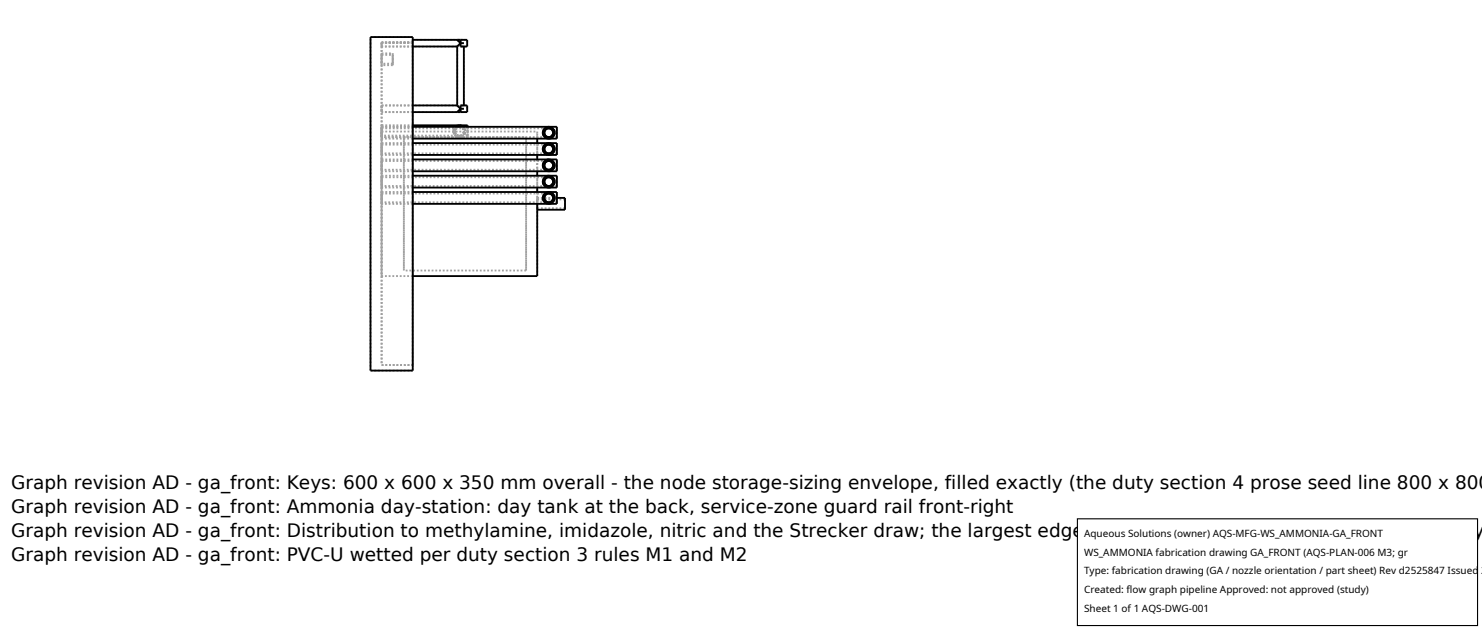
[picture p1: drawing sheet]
<svg xmlns="http://www.w3.org/2000/svg" width="212mm" height="90mm" viewBox="0 0 212 90" stroke-linecap="round" stroke-linejoin="round" font-family="sans-serif">
<g fill="none" stroke="#a0a0a0" stroke-width=".26" stroke-dasharray=".3 .3" stroke-linecap="butt">
<path d="M52.9 5.3h6M54.5 6.1h4.4M54.5 6.1v46M54.5 6.1v.5M54.5 6.6v-.5M54.5 17.9v1.7M54.5 19.6v-1.7M54.5 15.1v.9M54.5 16v-.9M54.5 18.8v20.6M54.5 7.6v1.7M54.5 9.3v-1.7"/>
<path d="M54.5 18.1v1.7M54.5 19.8v-1.7M54.5 17.9h4.4M54.5 15.1h10.8M54.5 15.1h4.4M54.5 18.8h22.2M54.5 7.6h1.6M54.5 18.1h4.4M54.5 18.1v1.3M54.5 19.4v-1.3M54.5 18.1h12.3M54.5 7.8v1.3"/>
<path d="M54.5 9.1v-1.3M54.5 7.8h1.6M54.5 18.3v1.3M54.5 19.6v-1.3M54.5 18.3h25M56.1 7.6v1.7M56.1 9.3v-1.7M56.1 7.8v1.3M56.1 9.1v-1.3M56.1 9.3h-1.6M56.1 9.1h-1.6M57.7 19.6v19"/>
<path d="M57.7 19.6h17.4M58.9 5.7v.4M58.9 6.1v-.4M58.9 6.1h-4.4M58.9 5.7h6.4M58.9 6.6h-4.4M58.9 16h-4.4M58.9 19.8h-4.4M64.8 18.7l.1 .4 .3 .4M64.9 19.2l-.1-.4 .1-.5M65 18.7l.2 .5M65.2 18l-.3 .3-.1 .4"/>
<path d="M65.2 19.2h-.3M65.2 18.3l-.2 .4M65.2 18.3h-.3M65.2 19.2l-.2-.5 .2-.4M65.3 5.7l.5 .5M65.3 6.6l.5-.4M65.3 15.1l.5 .4M65.3 5.7h.5M65.3 16l.5-.5M65.3 5.7h1M65.3 16h.5M65.3 6.6h-10.8"/>
<path d="M65.3 6.6v8.5M65.3 16h-10.8M65.6 17.9l.6 .2 .3 .6-.2 .6-.7 .3-.6-.3-.2-.5 .2-.6 .3-.2 .3-.1M65.6 18.1l.4 .2 .2 .4-.1 .5-.5 .2-.4-.2-.2-.5 .2-.4 .4-.2M65.6 18.1l.5 .2 .1 .4-.1 .5-.5 .2-.4-.2-.2-.4 .2-.5 .4-.2M65.8 6.2l-.5 .4M65.8 6.2l-.5-.5M65.8 5.7h-.5M65.8 6.2v-.5M65.8 15.1h.5M65.8 6.6h.5M65.8 6.6v-.4"/>
<path d="M65.8 15.5v-.4M65.8 15.5l-.5-.4M65.8 5.7v.5M65.8 6.2v.4M65.8 15.1v.4M65.8 15.5l-.5 .5M65.8 5.7h.9M65.8 6.6h.9M65.8 15.1h.9M65.8 15.5v.5M65.8 16v-.5M65.8 16h.9"/>
<path d="M65.8 16h-.5M66.1 19.5h-.9M66.1 18h-.9M66.1 18a.85 .85 0 0 1 0 1.5M66.1 19.5l-.5 .1-.4-.1M66.1 18.3l.1 .4-.1 .5M66.3 15.1h-.5M66.3 6.6h-.5M66.3 6.2h-.5M66.3 15.5h-.5M66.3 16h-1M66.3 6.6v8.5"/>
<path d="M66.3 19.2l.2-.4-.2-.5M66.3 19.2h-.2M66.3 18.3h-.2M66.3 18.3l.2 .4-.2 .5M66.7 6.6v-.9M66.7 16v-.9M66.8 18.1v1.5M66.8 19.6v-1.7M66.8 18.1v1.3M66.8 19.4v-1.3M66.8 19.6h-12.3M66.8 19.4h-12.3"/>
<path d="M75.1 19.6v19M76.7 18.8v1M77.5 19l.1-.5 .3-.3M77.5 18.8v.2M77.6 19.3v.1M77.6 18.5v.2M77.6 18.5l-.1 .4 .1 .5M77.7 19l.2-.5M77.9 19.7l-.3-.3-.1-.4M77.9 19.7l.4 .1 .5-.1M77.9 18.5h-.3M77.9 19.4l-.2-.4"/>
<path d="M77.9 19.4h-.3M77.9 18.5l-.2 .4 .2 .5M78.4 18.1l-.5 .1M78.4 18.3h-.1M78.8 18.2h-.9M78.8 19.7h-.9M78.8 19.7a.85 .85 0 0 0 0-1.5M78.8 18.2l-.4-.1M78.8 19.4l.2-.4-.2-.5M79.1 18.5h-.3M79.1 19.4h-.3M79.1 19.4l.1-.4-.1-.5"/>
<path d="M79.2 19.1v.1M79.5 19.8v-1.7M79.5 18.3v1.3M79.5 19.6v-1.3M79.5 19.6h-25M54.5 39.4v-20.6M54.5 27.4v1.7M54.5 29.1v-1.7M54.5 25.1v1.7M54.5 26.8v-1.7M54.5 22.8v1.7M54.5 24.5v-1.7"/>
<path d="M54.5 20.4v1.7M54.5 22.1v-1.7M54.5 27.4h4.4M54.5 25.1h4.4M54.5 22.8h4.4M54.5 20.4h4.4M54.5 27.6v1.3M54.5 28.9v-1.3M54.5 27.6h25M54.5 25.3v1.3M54.5 26.6v-1.3M54.5 25.3h25"/>
<path d="M54.5 23v1.2M54.5 24.2v-1.2M54.5 23h25M54.5 20.7v1.2M54.5 21.9v-1.2M54.5 20.7h25M57.7 38.6v-19M58.9 39.4h-4.4M58.9 29.1h-4.4M58.9 26.8h-4.4M58.9 24.5h-4.4M58.9 22.1h-4.4"/>
<path d="M75.1 38.6v-19M75.1 38.6h-17.4M76.7 20.4v1.7M76.7 22.8v1.7M76.7 25.1v1.7M76.7 27.4v1.7M76.7 39.4v-20.6M76.7 28.3v1.6M76.7 29.9v-1.6M76.7 28.3h2.8M76.7 28.5v1.2M76.7 29.7v-1.2"/>
<path d="M76.7 28.5h4M77.5 28.3l.1-.4 .3-.4M77.5 25.9l.1-.4 .3-.3M77.5 23.6l.1-.4 .3-.3M77.5 21.3l.1-.4 .3-.3M77.5 28.1v.2M77.5 25.8v.2M77.5 23.5v.2M77.5 21.2v.1M77.5 23.7v.1M77.6 28.5v.1M77.6 21.5v.1"/>
<path d="M77.6 28.6v.1M77.6 26.3v.1M77.6 21.6v.1M77.6 27.8v.2M77.6 25.5v.2M77.6 23.2v.2M77.6 20.8v.2M77.6 27.8l-.1 .4 .1 .5M77.6 25.5l-.1 .4 .1 .5M77.6 23.2l-.1 .4 .1 .4M77.6 20.8l-.1 .5 .1 .4M77.7 28.3l.2-.5"/>
<path d="M77.7 25.9l.2-.4M77.7 23.6l.2-.4M77.7 21.3l.2-.5M77.9 29l-.3-.3-.1-.4M77.9 26.7l-.3-.4-.1-.4M77.9 24.3l-.3-.3-.1-.4M77.9 22l-.3-.3-.1-.4M77.9 29l.5 .1 .4-.1M77.9 26.7l.4 .1 .5-.1M77.9 24.3l.4 .2 .5-.2M77.9 22l.4 .1 .5-.1M77.9 27.8h-.3"/>
<path d="M77.9 28.7l-.2-.4M77.9 28.7h-.3M77.9 25.5h-.3M77.9 26.4l-.2-.5M77.9 26.4h-.3M77.9 23.2h-.3M77.9 24l-.2-.4M77.9 24h-.3M77.9 20.8h-.3M77.9 21.7l-.2-.4M77.9 21.7h-.3M77.9 27.8l-.2 .5 .2 .4"/>
<path d="M77.9 25.5l-.2 .4 .2 .5M77.9 23.2l-.2 .4 .2 .4M77.9 20.8l-.2 .5 .2 .4M78.4 27.4l-.5 .1M78.4 25.1l-.5 .1M78.4 22.8l-.5 .1M78.4 20.4l-.5 .2M78.4 27.6h-.1M78.4 25.3h-.1M78.4 23h-.1M78.4 20.7h-.1M78.8 27.5h-.9"/>
<path d="M78.8 29h-.9M78.8 29a.85 .85 0 0 0 0-1.5M78.8 25.2h-.9M78.8 26.7h-.9M78.8 26.7a.85 .85 0 0 0 0-1.5M78.8 22.9h-.9M78.8 24.3h-.9M78.8 24.3a.85 .85 0 0 0 0-1.4M78.8 20.6h-.9M78.8 22h-.9M78.8 22a.85 .85 0 0 0 0-1.4M78.8 27.5l-.4-.1"/>
<path d="M78.8 25.2l-.4-.1M78.8 22.9l-.4-.1M78.8 20.6l-.4-.2M78.8 28.7l.2-.4-.2-.5M78.8 26.4l.2-.5-.2-.4M78.8 24l.2-.4-.2-.4M78.8 21.7l.2-.4-.2-.5M78.8 26.4l.2-.4-.2-.5M79.1 27.8h-.3M79.1 28.7h-.3M79.1 25.5h-.3M79.1 26.4h-.3"/>
<path d="M79.1 23.2h-.3M79.1 24h-.3M79.1 20.8h-.3M79.1 21.7h-.3M79.1 28.7l.1-.4-.1-.5M79.1 26.4l.1-.4-.1-.5M79.1 24l.1-.4-.1-.4M79.1 21.7l.1-.4-.1-.5M79.1 21.6v.1M79.2 28.4v.1M79.2 26.1v.1M79.5 29.1v-1.7"/>
<path d="M79.5 26.8v-1.7M79.5 24.5v-1.7M79.5 22.1v-1.7M79.5 27.6v1.3M79.5 28.9v-1.3M79.5 25.3v1.3M79.5 26.6v-1.3M79.5 23v1.2M79.5 24.2v-1.2M79.5 20.7v1.2M79.5 21.9v-1.2M79.5 28.9h-25"/>
<path d="M79.5 26.6h-25M79.5 24.2h-25M79.5 21.9h-25M80.7 29.9v-1.6M80.7 28.5v1.2M80.7 29.7v-1.2M80.7 29.7h-4M52.9 52.9h6M52.9 52.9v-47.6M54.5 52.1h4.4M58.9 52.9v-47.6M58.9 52.1v-46"/>
</g>
<g fill="none" stroke="#000" stroke-width=".26">
<path d="M52.9 5.3h6v47.6h-6zM58.9 5.7h7.8v.9h-.9v-.9M58.9 16h7.8v-.9h-.9v.9M58.9 17.9h7.9v.2M58.9 15.1h6.4M58.9 18.1h20.6v1.7h-20.6M58.9 6.6h6.4M65.2 18l.4-.1 .5 .1M65.3 5.7l.5 .5M65.3 15.1l.5 .4M65.3 6.6v8.5M65.8 6.2l-.5 .4"/>
<path d="M65.8 15.5l-.5 .5M65.8 6.2h.5M65.8 15.5h.5M66.3 6.6v8.5M76.7 19.8v.6M77.5 19h.1M77.5 19v.1M77.5 19.1h.1M77.5 19.1l.1 .1M77.6 18.7l-.1 .1M77.6 19.2v.1M77.6 19.4h.1"/>
<path d="M78.3 18.3l-.4 .2-.2 .5 .3 .4 .4 .2 .4-.2 .2-.5-.2-.4-.4-.2M79.1 18.5l.1 .4M79.2 19.2l-.1 .2M79.2 18.9h.1M79.2 18.9v.2M58.9 27.4h20.6v1.7h-20.6M58.9 20.4h20.6v1.7h-20.6M58.9 22.8h20.6v1.7h-20.6M58.9 25.1h20.6v1.7h-20.6M76.7 22.1v.7M76.7 24.5v.6M76.7 26.8v.6"/>
<path d="M76.7 29.1v10.3h-17.8M77.5 28.3v.1M77.5 26h.1M77.5 23.7h.1M77.5 21.3v.1M77.5 21.4h.1M77.5 28.4h.1M77.5 26v.1M77.5 26.1h.1M77.5 28.4l.1 .1M77.5 26.1l.1 .1M77.5 23.8l.1 .1"/>
<path d="M77.5 21.4l.1 .1M77.6 28l-.1 .1M77.6 25.7l-.1 .1M77.6 23.4l-.1 .1M77.6 21l-.1 .2M77.6 28.6h.1M77.6 26.2v.1M77.6 23.9v.1M77.6 21.6h.1M77.6 28.7h.1M77.6 26.4h.1M77.6 24h.1"/>
<path d="M77.6 21.7h.1M78.3 27.6l-.4 .3-.2 .4 .3 .4 .4 .2 .4-.2 .2-.5-.2-.4-.4-.2M78.3 25.3l-.4 .2-.2 .4 .2 .5 .5 .2 .4-.2 .2-.5-.2-.4-.4-.2M78.3 20.7l-.4 .1-.2 .5 .2 .4 .5 .2 .4-.2 .2-.4-.2-.5-.4-.1M78.4 23l.4 .2 .2 .4-.2 .5-.4 .1-.4-.1-.3-.4 .2-.5 .4-.2M79.1 27.8l.1 .4M79.1 25.5l.1 .4M79.1 23.2l.1 .6M79.1 20.8l.1 .4M79.1 24h.1M79.2 28.5l-.1 .2M79.2 26.2l-.1 .2"/>
<path d="M79.2 23.8l-.1 .2M79.2 21.5l-.1 .2M79.2 23.8h.1M79.2 28.2h.1M79.2 25.9h.1M79.2 21.2v.1M79.2 28.2v.2M79.2 25.9v.2M79.2 21.3v.2M79.5 28.3h1.2v1.6h-4"/>
<circle cx="78.4" cy="19" r=".85"/>
<circle cx="78.4" cy="19" r=".63"/>
<circle cx="78.4" cy="21.3" r=".85"/>
<circle cx="78.4" cy="21.3" r=".63"/>
<circle cx="78.4" cy="25.9" r=".63"/>
<circle cx="78.4" cy="28.3" r=".63"/>
<circle cx="78.4" cy="23.6" r=".84"/>
<circle cx="78.4" cy="23.6" r=".63"/>
<circle cx="78.4" cy="25.9" r=".85"/>
<circle cx="78.4" cy="28.3" r=".85"/>
</g>
<path d="M153.9 74.1h57.1v15.2h-57.1z" fill="#fff" stroke="#000" stroke-width=".16"/>
<g font-size="2.6">
<text x="1.6" y="69.8">Graph revision AD - ga_front: Keys: 600 x 600 x 350 mm overall - the node storage-sizing envelope, filled exactly (the duty section 4 prose seed line 800 x 800</text>
<text x="1.6" y="73.3">Graph revision AD - ga_front: Ammonia day-station: day tank at the back, service-zone guard rail front-right</text>
<text x="1.6" y="76.7">Graph revision AD - ga_front: Distribution to methylamine, imidazole, nitric and the Strecker draw; the largest edge is gas - &quot;This class is not a scrubber&quot; (duty</text>
<text x="1.6" y="80.2">Graph revision AD - ga_front: PVC-U wetted per duty section 3 rules M1 and M2</text>
</g>
<g font-size="1.4">
<text x="154.8" y="76.6">Aqueous Solutions (owner) AQS-MFG-WS_AMMONIA-GA_FRONT</text>
<text x="154.8" y="79.3">WS_AMMONIA fabrication drawing GA_FRONT (AQS-PLAN-006 M3; gr</text>
<text x="154.8" y="82">Type: fabrication drawing (GA / nozzle orientation / part sheet) Rev d2525847 Issued 2</text>
<text x="154.8" y="84.7">Created: flow graph pipeline Approved: not approved (study)</text>
<text x="154.8" y="87.4">Sheet 1 of 1 AQS-DWG-001</text>
</g>
</svg>
